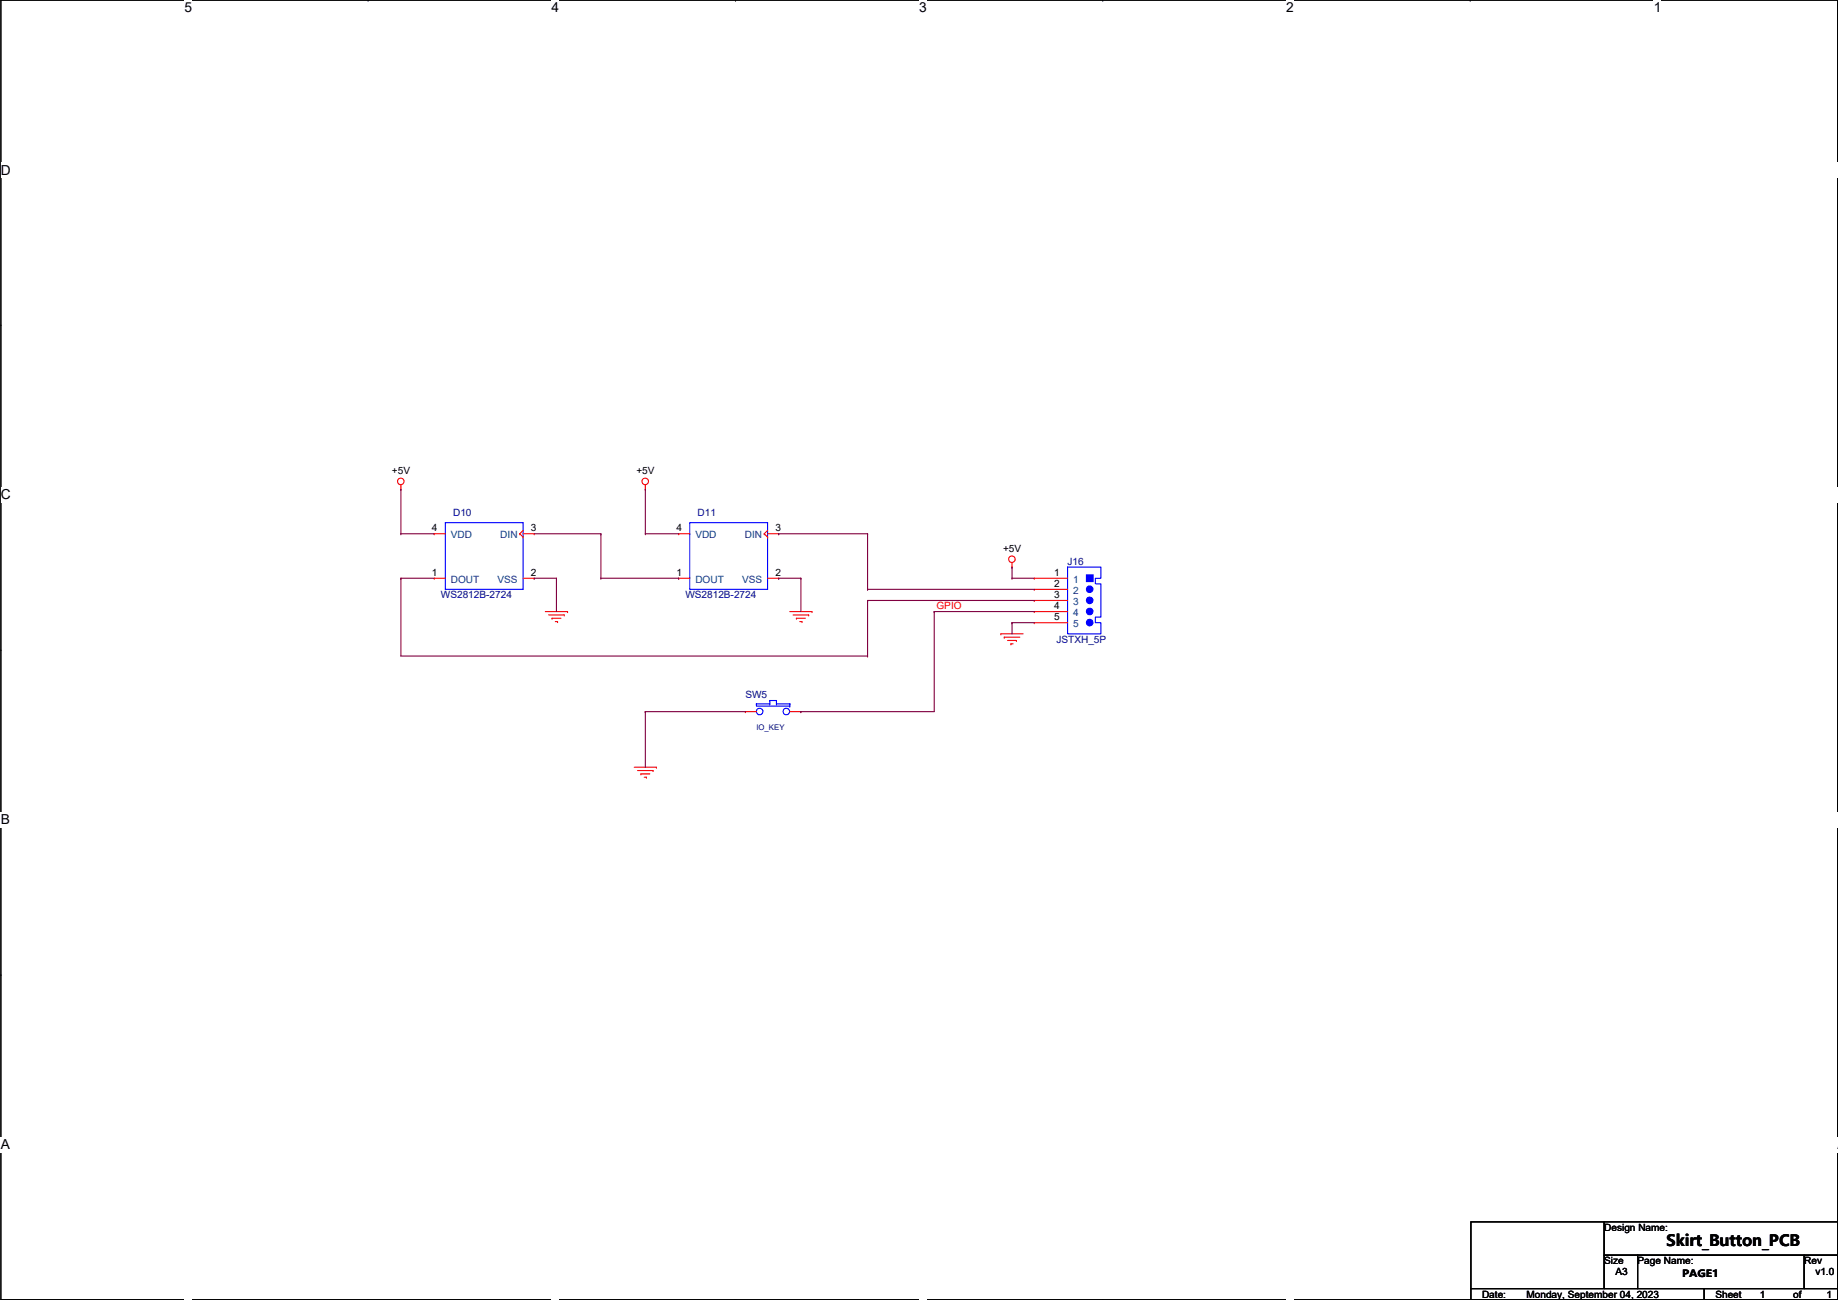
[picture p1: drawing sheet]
<svg xmlns="http://www.w3.org/2000/svg" width="420mm" height="297mm" viewBox="0 0 420 297" stroke-linecap="round" stroke-linejoin="round" font-family="sans-serif">
<path d="M.2 0h419.9v297h-419.9z" fill="none" stroke="#000" stroke-width=".25"/>
<g fill="#fff">
<path d="M42.2 0h1.7v3.5h-1.7z"/>
<path d="M42.2 297l1.7 .1z"/>
</g>
<path d="M84.1 0h.1M84.1 297h.1" fill="none" stroke="#000" stroke-width=".25"/>
<g fill="#fff">
<path d="M126.1 0h1.7v3.5h-1.7z"/>
<path d="M126.1 297l1.7 .1z"/>
</g>
<path d="M168.1 0h.1M168.1 297h.1" fill="none" stroke="#000" stroke-width=".25"/>
<g fill="#fff">
<path d="M210.1 0h1.7v3.5h-1.7z"/>
<path d="M210.1 297l1.7 .1z"/>
</g>
<path d="M252.1 0h.1M252.1 297h.1" fill="none" stroke="#000" stroke-width=".25"/>
<g fill="#fff">
<path d="M294 0h1.8v3.5h-1.8z"/>
<path d="M294 297l1.8 .1z"/>
</g>
<path d="M336.1 0h.1M336.1 297h.1" fill="none" stroke="#000" stroke-width=".25"/>
<g fill="#fff">
<path d="M378 0h1.8v3.5h-1.8z"/>
<path d="M378 297l1.8 .1z"/>
<path d="M.2 37.1h2.2v3.5h-2.2z"/>
<path d="M420.1 37.1h.1v3.5h-.1z"/>
<path d="M.2 111.3h2.2v3.5h-2.2z"/>
<path d="M420.1 111.3h.1v3.5h-.1z"/>
</g>
<path d="M.2 74.3h.1M420.1 74.3h.1" fill="none" stroke="#000" stroke-width=".25"/>
<g fill="#fff">
<path d="M.2 185.6h2.1v3.5h-2.1z"/>
<path d="M420.1 185.6h.1v3.5h-.1z"/>
</g>
<path d="M.2 148.5h.1M420.1 148.5h.1" fill="none" stroke="#000" stroke-width=".25"/>
<path d="M.2 148.5h.1M420.1 148.5h.1" fill="none" stroke="#000" stroke-width=".23"/>
<g fill="#fff">
<path d="M.2 259.8h2.1v3.5h-2.1z"/>
<path d="M420.1 259.8h.1v3.5h-.1z"/>
</g>
<path d="M.2 222.7h.1M420.1 222.7h.1M336.2 279.2h30.5v15.2h-30.5zM366.7 279.2h53.4v7.6h-53.4zM336.2 294.4h53.4v2.6h-53.4zM366.7 286.8h7.6v7.6h-7.6zM374.3 286.8h38.1v7.6h-38.1zM389.6 294.4h30.5v2.6h-30.5zM412.4 286.8h7.7v7.6h-7.7z" fill="none" stroke="#000" stroke-width=".25"/>
<g fill="none" stroke="#f00" stroke-width=".25">
<path d="M91.6 111.8h.1M91.6 110.8v1M147.5 111.8h.1M147.5 110.8v1M99.3 122h.1M99.3 132.1h.1M99.3 122h2.5M99.3 132.1h2.5M118.8 122h.1M118.8 122l.8 .7M119.6 122.7h.1M119.6 122h2.5"/>
<path d="M119.6 132.1h2.5M119.6 121.2l-.8 .8M122.1 132.1h.1M122.1 122h.1M124.7 139.7h5M129.7 139.7h.1M155.1 122h.1M155.1 132.1h.1M155.1 122h2.6M155.1 132.1h2.6M174.7 122h.1M174.7 122l.8 .7"/>
<path d="M175.5 122.7h.1M175.5 122h2.5M175.5 132.1h2.5M175.5 121.2l-.8 .8M178 132.1h.1M178 122h.1M180.5 139.7h5.1M185.6 139.7h.1M231.3 129.6h.1M231.3 128.6v1M125.4 140.5h3.6M126.2 141.3h.1"/>
<path d="M126.2 141.3h2M126.9 142h.6M127.5 142h.1M129 140.5h.1M181.3 140.5h3.6M182.1 141.3h.1M182.1 141.3h2M182.8 142h.5M183.3 142h.1M184.9 140.5h.1M228.8 144.8h.1M228.8 144.8h5.1"/>
<path d="M229.6 145.6h.1M229.6 145.6h3.5M230.3 146.3h2.1M231.1 147.1h.1M231.1 147.1h.5M232.4 146.3h.1M145 175.3h5.1M145.7 176.1h3.6M146.5 176.8h.1M146.5 176.8h2M147.3 177.6h.5M147.8 177.6h.1"/>
<path d="M149.3 176.1h.1M150.1 175.3h.1M170.4 162.6h.1M170.4 162.6h2.5M180.5 162.6h2.6M183.1 162.6h.1"/>
<circle cx="91.6" cy="110" r=".75"/>
<circle cx="147.5" cy="110" r=".75"/>
<circle cx="231.3" cy="127.8" r=".75"/>
</g>
<g fill="none" stroke="#00f" stroke-width=".25">
<path d="M101.8 119.4h17.8v15.3h-17.8zM157.7 119.4h17.8v15.3h-17.8zM172.9 160.8h.1M172.9 160.8v.5h7.6M172.9 160.8h3.1M176 160.1h.1M176 160.8h.1M176 160.1h1.5M176 160.1v.7M177.5 160.8h.1M177.5 160.1h.1M177.5 160.8h3"/>
<path d="M177.5 160.1v.7M180.5 161.3h.1M180.5 160.8h.1M180.5 160.8v.5"/>
<circle cx="173.7" cy="162.6" r=".75"/>
<circle cx="179.8" cy="162.6" r=".75"/>
</g>
<path d="M248.4 131.4h1.5v1.5h-1.5z" fill-rule="evenodd" fill="#00f"/>
<path d="M248.4 131.4h1.5v1.5h-1.5z" fill="none" stroke="#00f" stroke-width=".25"/>
<circle cx="249.1" cy="134.6" r=".75" fill="#00f"/>
<circle cx="249.1" cy="134.6" r=".75" fill="none" stroke="#00f" stroke-width=".25"/>
<circle cx="249.1" cy="137.2" r=".75" fill="#00f"/>
<circle cx="249.1" cy="137.2" r=".75" fill="none" stroke="#00f" stroke-width=".25"/>
<circle cx="249.1" cy="139.7" r=".75" fill="#00f"/>
<circle cx="249.1" cy="139.7" r=".75" fill="none" stroke="#00f" stroke-width=".25"/>
<circle cx="249.1" cy="142.3" r=".75" fill="#00f"/>
<g fill="none" stroke="#00f" stroke-width=".25">
<path d="M244 129.6h7.7v2.5h-1.3v1.3h1.3v7.6h-1.3v1.3h1.3v2.5h-7.7z"/>
<circle cx="249.1" cy="142.3" r=".75"/>
</g>
<path d="M236.4 132.1h.1M236.4 134.7h.1M236.4 137.2h.1M236.4 139.7h.1M236.4 132.1h7.6M236.4 134.7h7.6M236.4 137.2h7.6M236.4 139.7h7.6M236.4 142.3h.1M236.4 142.3h7.6" fill="none" stroke="#f00" stroke-width=".25"/>
<g fill="none" stroke="#800040" stroke-width=".25">
<path d="M91.6 111.8h.1M91.6 111.8v10.2M147.5 111.8h.1M147.5 111.8v10.2M91.6 122h.1M91.6 132.1h.1M91.6 122h7.7M91.6 132.1h7.7M91.6 132.1v17.8h106.7M122.1 132.1h.1M122.1 122h15.3M122.1 132.1h5.1"/>
<path d="M127.2 132.1h.1M127.2 132.1v7.6M137.4 122h.1M137.4 132.1h.1M137.4 132.1h17.7M137.4 122v10.1M147.5 122h.1M147.5 122h7.6M155.1 132.1h.1M178 132.1h.1M178 122h.1M178 122h20.3"/>
<path d="M178 132.1h5.1M183.1 132.1h.1M183.1 132.1v7.6M198.3 137.2h.1M198.3 122h.1M198.3 134.7h.1M198.3 137.2h38.1M198.3 122v12.7M198.3 137.2v12.7M198.3 134.7h38.1M213.6 139.7h.1M213.6 139.7h22.8"/>
<path d="M213.6 139.7v22.9h-30.5M231.3 129.6h.1M231.3 132.1h.1M231.3 129.6v2.5M231.3 132.1h5.1M198.3 149.9h.1M231.3 142.3h.1M231.3 142.3h5.1M231.3 142.3v2.5M147.5 162.6h.1M147.5 162.6v12.7M147.5 162.6h22.9"/>
<path d="M183.1 162.6h.1"/>
</g>
<text font-size="3.6" x="380.9" y="284.7">Skirt_Button_PCB</text>
<g font-size="3.1">
<text x="42.2" y="2.8">5</text>
<text x="126.1" y="2.8">4</text>
<text x="210.1" y="2.8">3</text>
<text x="294" y="2.8">2</text>
<text x="378" y="2.8">1</text>
<text x=".2" y="39.9">D</text>
<text x=".2" y="114.1">C</text>
<text x=".2" y="188.4">B</text>
<text x=".2" y="262.6">A</text>
<text x="420.1" y="262.6">A</text>
</g>
<g font-size="2.3">
<text x="89.6" y="108.3">+5V</text>
<text x="145.5" y="108.3">+5V</text>
<text x="98.8" y="121.4">4</text>
<text x="121.4" y="121.4">3</text>
<text x="154.6" y="121.4">4</text>
<text x="177.2" y="121.4">3</text>
<text x="98.8" y="131.6">1</text>
<text x="121.4" y="131.6">2</text>
<text x="154.6" y="131.6">1</text>
<text x="177.2" y="131.6">2</text>
<text x="229.3" y="126.1">+5V</text>
<text x="241" y="131.6">1</text>
<text x="241" y="134.1">2</text>
<text x="241" y="136.7">3</text>
<text x="241" y="139.2">4</text>
<text x="241" y="141.7">5</text>
<text x="366.7" y="281.3">Design Name:</text>
<text x="366.7" y="288.9">Size</text>
<text x="369.3" y="291.4">A3</text>
<text x="374.3" y="288.9">Page Name:</text>
<text x="384.5" y="291.8">PAGE1</text>
<text x="412.4" y="288.9">Rev</text>
<text x="415" y="291.4">v1.0</text>
<text x="338.8" y="296.5">Date:</text>
<text x="348.9" y="296.5">Monday, September 04, 2023</text>
<text x="392.1" y="296.5">Sheet</text>
<text x="402.3" y="296.5">1</text>
<text x="409.9" y="296.5">of</text>
<text x="417.5" y="296.5">1</text>
</g>
<g font-size="2.3" fill="#000080">
<text x="103.6" y="117.9">D10</text>
<text x="159.5" y="117.9">D11</text>
<text x="244" y="129.1">J16</text>
<text x="100.8" y="136.7">WS2812B-2724</text>
<text x="156.7" y="136.7">WS2812B-2724</text>
<text x="241.5" y="146.9">JSTXH_5P</text>
<text x="170.4" y="159.6">SW5</text>
</g>
<g font-size="2.3" fill="#004080">
<text x="103.1" y="123">VDD</text>
<text x="114.4" y="123">DIN</text>
<text x="159" y="123">VDD</text>
<text x="170.3" y="123">DIN</text>
<text x="103.1" y="133.2">DOUT</text>
<text x="113.7" y="133.2">VSS</text>
<text x="159" y="133.2">DOUT</text>
<text x="169.6" y="133.2">VSS</text>
<text x="245.3" y="133.2">1</text>
<text x="245.3" y="135.7">2</text>
<text x="245.3" y="138.3">3</text>
<text x="245.3" y="140.8">4</text>
<text x="245.3" y="143.3">5</text>
</g>
<text font-size="2.3" fill="#f00" x="214.1" y="139.2">GPIO</text>
<text font-size="1.8" fill="#000080" x="172.9" y="166.8">IO_KEY</text>
</svg>
